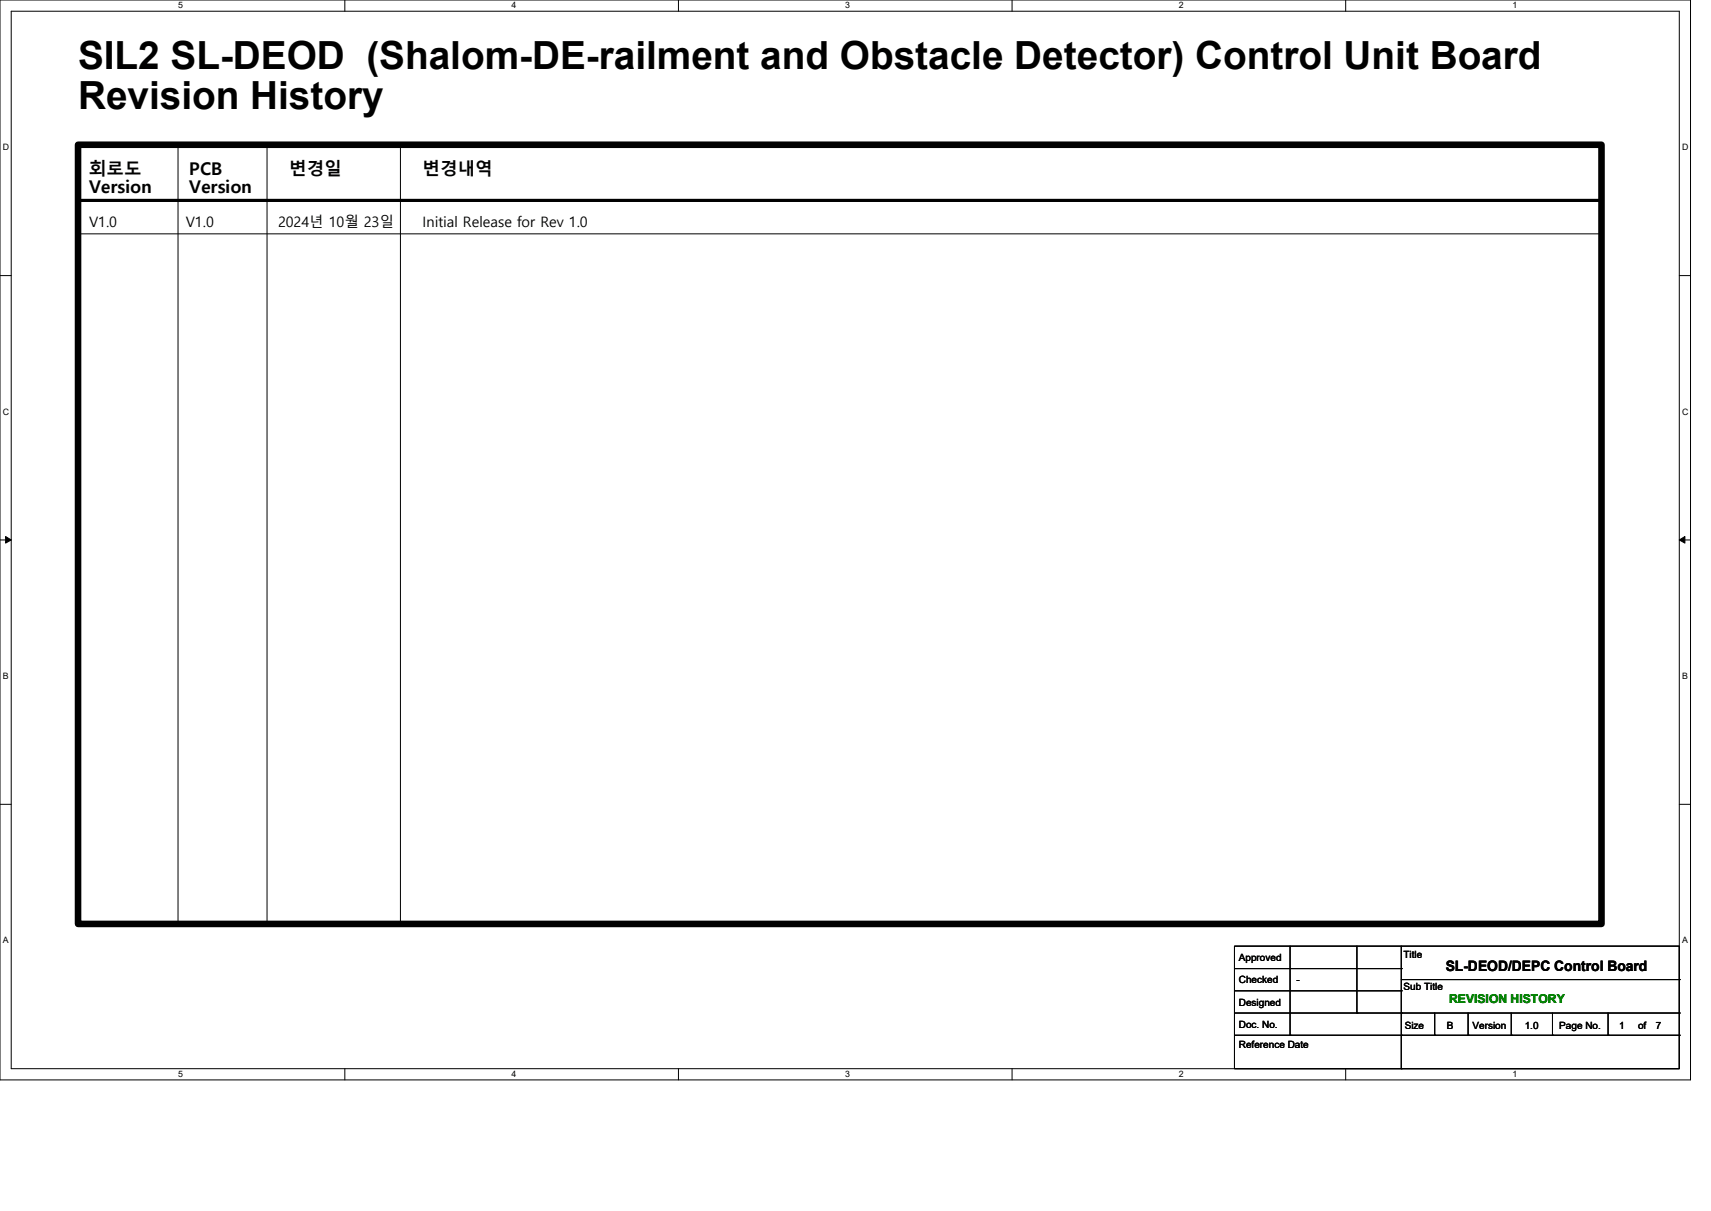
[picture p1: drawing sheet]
<svg xmlns="http://www.w3.org/2000/svg" width="297mm" height="210mm" viewBox="0 0 297 210" stroke-linecap="round" stroke-linejoin="round" font-family="sans-serif">
<g fill="none" stroke="#000" stroke-width=".17">
<path d="M0 0h293.1v187.2h-293.1zM1.9 1.9h289.3v183.3h-289.3zM59.8 0v1.9M117.6 0v1.9M175.5 0v1.9M233.3 0v1.9M30.9 25.1v135M46.3 25.1v135M69.4 25.1v135M0 47.8h1.9M13.5 40.5h264.2M277.7 40.5h.1"/>
<path d="M291.2 47.8h1.9M0 93.6h1.9M291.2 93.6h1.9M0 139.4h1.9M291.2 139.4h1.9M30.9 160.1h.1M46.3 160.1h.1M69.4 160.1h.1M214.1 164h77.1v21.2h-77.1zM214.1 171.7h28.9M214.1 175.6h77.1M214.1 179.4h77.1"/>
<path d="M214.1 167.9h28.9M223.7 179.4h.1M223.7 164v15.4M235.3 175.6h.1M235.3 164v11.6M243 171.7h.1M243 175.6h.1M243 179.4h.1M243 167.9h.1M243 164v21.2M243 169.8h48.2M248.8 179.4h.1"/>
<path d="M248.8 175.6v3.8M254.6 179.4h.1M254.6 175.6v3.8M262.1 179.4h.1M262.1 175.6v3.8M269.2 179.4h.1M269.2 175.6v3.8M278.8 179.4h.1M278.8 175.6v3.8M291.2 169.8h.1M291.2 175.6h.1M291.2 179.4h.1"/>
<path d="M59.8 185.2v2M117.6 185.2v2M175.5 185.2v2M233.3 185.2v2M243 185.2h.1"/>
</g>
<path d="M1 93l.9 .6-.9 .5zM291.2 93.6l1-.6v1.1z" fill="#000" stroke="#000" stroke-width=".17"/>
<path d="M13.5 25.1h264.2v135h-264.2z" fill="none" stroke="#000" stroke-width="1.1"/>
<path d="M13.5 34.7h264.2" fill="none" stroke="#000" stroke-width=".55"/>
<circle cx="277.7" cy="34.7" r=".27" fill="#000"/>
<g font-size="6.7">
<text x="13.5" y="12">SIL2 SL-DEOD (Shalom-DE-railment and Obstacle Detector) Control Unit Board</text>
<text x="13.5" y="19">Revision History</text>
</g>
<g font-size="3">
<text x="15.4" y="30.3">회로도</text>
<text x="15.4" y="33.4">Version</text>
<text x="32.8" y="30.3">PCB</text>
<text x="32.8" y="33.4">Version</text>
<text x="50.2" y="30.3">변경일</text>
<text x="73.3" y="30.3">변경내역</text>
</g>
<g font-size="2.5">
<text x="15.4" y="39.3">V1.0</text>
<text x="32.2" y="39.3">V1.0</text>
<text x="48.2" y="39.3">2024년 10월 23일</text>
<text x="73.3" y="39.3">Initial Release for Rev 1.0</text>
<text x="250.7" y="168.3">SL-DEOD/DEPC Control Board</text>
</g>
<text font-size="2.1" fill="#008000" x="251.3" y="173.9">REVISION HISTORY</text>
<g font-size="1.7">
<text x="214.8" y="166.6">Approved</text>
<text x="243.4" y="166">Title</text>
<text x="214.8" y="170.4">Checked</text>
<text x="224.8" y="170.4">-</text>
<text x="243.4" y="171.6">Sub Title</text>
<text x="214.8" y="178.2">Doc. No.</text>
<text x="214.8" y="174.3">Designed</text>
<text x="243.6" y="178.3">Size</text>
<text x="250.9" y="178.3">B</text>
<text x="255.3" y="178.3">Version</text>
<text x="264.4" y="178.3">1.0</text>
<text x="270.4" y="178.3">Page No.</text>
<text x="280.8" y="178.3">1</text>
<text x="284" y="178.3">of</text>
<text x="287.1" y="178.3">7</text>
<text x="214.8" y="181.6">Reference Date</text>
</g>
<g font-size="1.5">
<text x="30.9" y="1.4">5</text>
<text x="88.7" y="1.4">4</text>
<text x="146.6" y="1.4">3</text>
<text x="204.4" y="1.4">2</text>
<text x="262.3" y="1.4">1</text>
<text x=".5" y="26.1">D</text>
<text x="291.7" y="26.1">D</text>
<text x=".5" y="71.9">C</text>
<text x="291.7" y="71.9">C</text>
<text x=".5" y="117.7">B</text>
<text x="291.7" y="117.7">B</text>
<text x=".5" y="163.5">A</text>
<text x="291.7" y="163.5">A</text>
<text x="30.9" y="186.7">5</text>
<text x="88.7" y="186.7">4</text>
<text x="146.6" y="186.7">3</text>
<text x="204.4" y="186.7">2</text>
<text x="262.3" y="186.7">1</text>
</g>
</svg>
